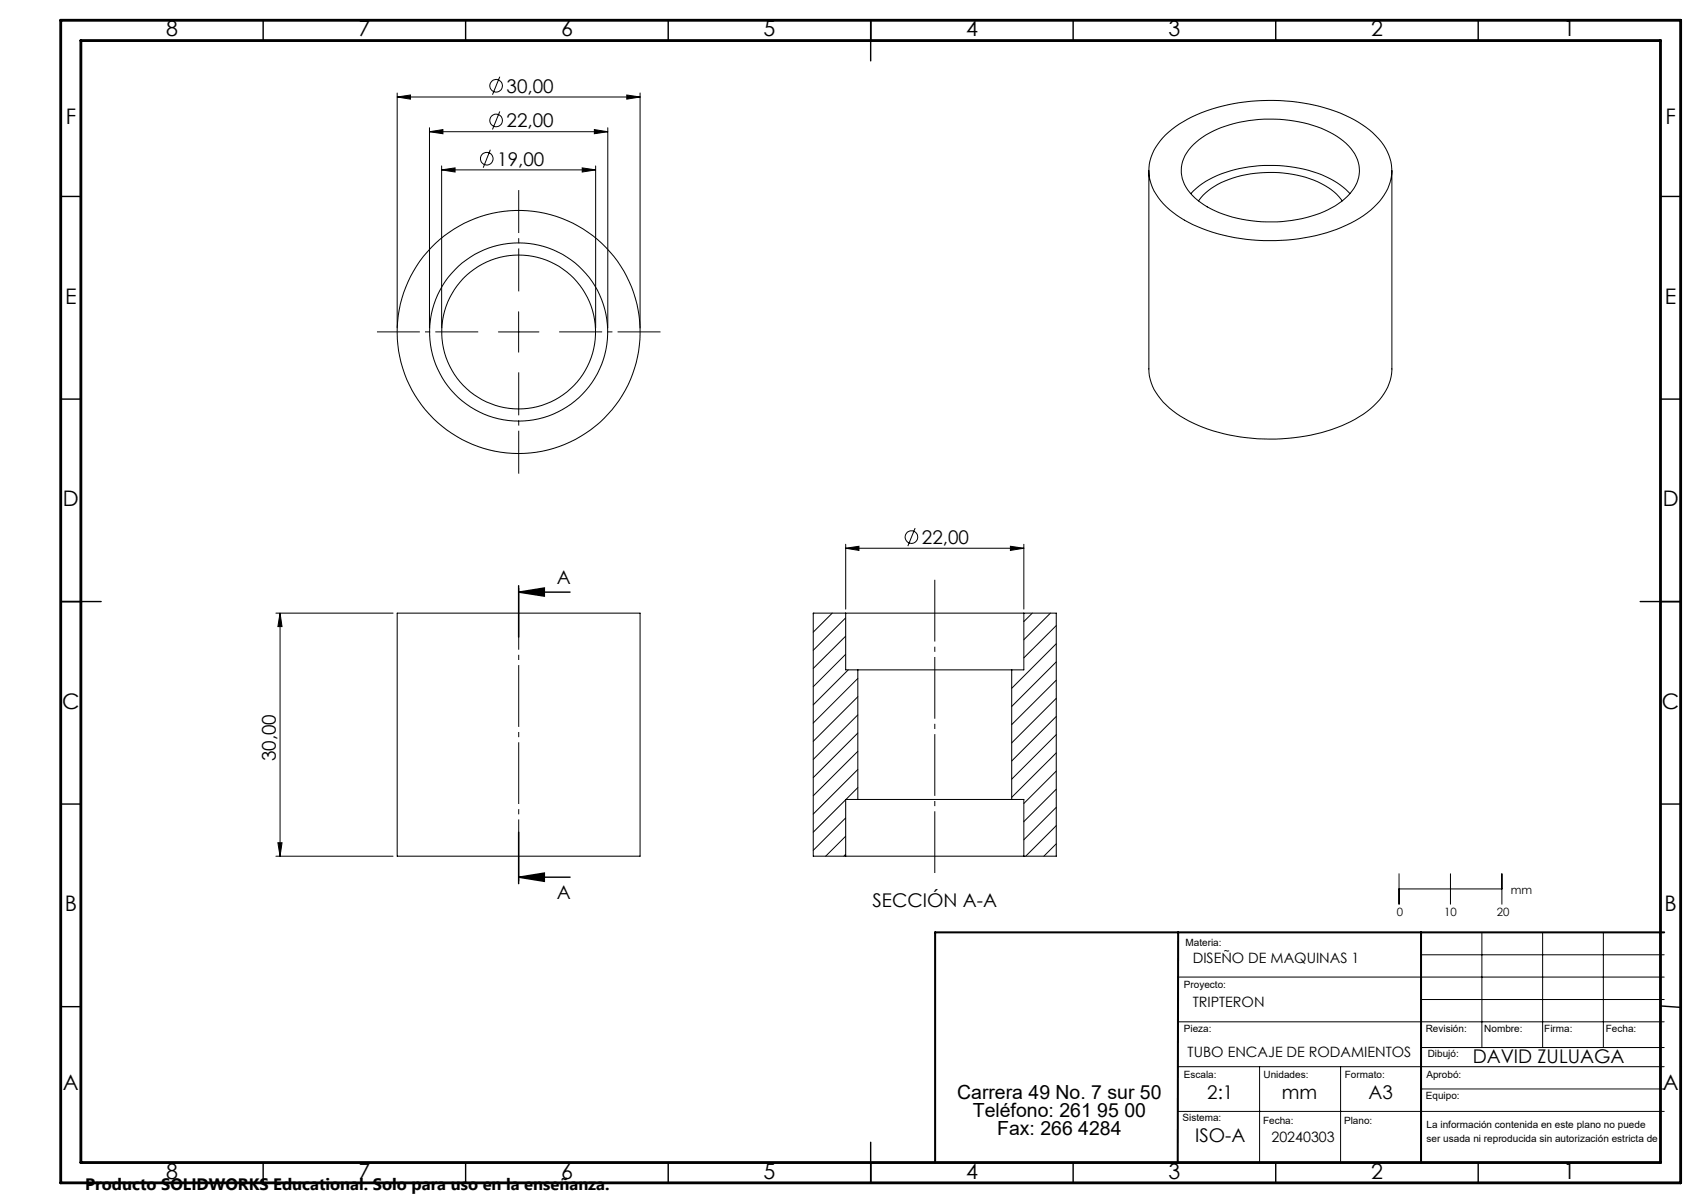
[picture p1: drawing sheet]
<svg xmlns="http://www.w3.org/2000/svg" width="420mm" height="297mm" viewBox="0 0 420 297" stroke-linecap="round" stroke-linejoin="round" font-family="sans-serif">
<g fill="none" stroke="#000" stroke-width=".25">
<path d="M123.4 18.9l-1.8 4.5M98.1 24l3.3-.5v1zM98.1 23v58M98.1 24h59.9M106 32.5l3.4-.5v1zM106 31.5v49.5M106 32.5h44.1M121.1 37l-1.8 4.4M123.4 27.5l-1.8 4.5M146.8 32l3.3 .5-3.3 .5zM150.1 31.5v49.5M154.8 23.5l3.2 .5-3.2 .5z"/>
<path d="M158 23v58M287.8 33.3a34.1 34.1 0 0 1 19.5-8.1 46.4 46.4 0 0 1 27.1 4.4 16.9 16.9 0 0 1 9 10.3 12 12 0 0 1-4.2 11.3 35.1 35.1 0 0 1-19.9 7.9 45.7 45.7 0 0 1-26.8-4.7 16.9 16.9 0 0 1-8.5-9.7 11.6 11.6 0 0 1 3.8-11.4zM294.7 35.7a25 25 0 0 1 14.9-6.1 32.9 32.9 0 0 1 20.5 4.1 10.6 10.6 0 0 1 5.6 8.6 10.3 10.3 0 0 1-5.2 8 32.1 32.1 0 0 1-21.5 4.2 23.7 23.7 0 0 1-15.2-6.9 8.2 8.2 0 0 1 .9-11.9zM109 41.9l3.4-.5v1.1zM109 41v40M109 41.9h38.1M143.8 41.4l3.3 .5-3.3 .6zM147.1 41v40M283.7 42.1v49a12.1 12.1 0 0 0 4.3 8.9 34.3 34.3 0 0 0 19.7 8.1 46.2 46.2 0 0 0 26.9-4.6 16.4 16.4 0 0 0 8.9-10.4l.2-1.7v-49.3M294 47.8a23.7 23.7 0 0 1 14.4-6.6 34.1 34.1 0 0 1 20.8 3.4l2.4 1.6 1.7 1.6M295.9 49.6a17.9 17.9 0 0 1 11.7-6.5 29.1 29.1 0 0 1 20.3 3.2l2.1 1.6 1.4 1.7M128.1 77v10"/>
<path d="M123 81.9h10.1M208.8 135.4l3.3-.5v1zM208.8 134.4v16M208.8 135.4h44M226 130.4l-1.8 4.4M249.5 134.9l3.3 .5-3.3 .5zM252.8 134.4v16M68.1 151.4h28.9M69.1 151.4l.5 3.3h-1zM69.1 151.4v60M98.1 151.4h59.9v60h-59.9zM201 151.4l-.2 .2"/>
<path d="M205.5 151.4l-4.7 4.7M208.8 151.4h44M208.8 151.4h-8v60h8M208.8 151.4v14h3M208.8 152.5l-8 8M208.8 157.1l-8 7.9M252.8 151.4h8v60h-8M252.8 151.4v14h-3M254.9 151.4l-2.1 2.1M259.4 151.4l-6.6 6.5M260.8 158.9l-11 11M260.8 154.4l-8 8"/>
<path d="M208.8 161.5l-8 8M209.4 165.4l-8.6 8.6M211.8 165.4h38M211.8 165.4v32M211.8 167.5l-11 11M211.8 172l-11 11M211.8 176.5l-11 11M249.8 165.4v32M249.9 165.4h-.1M260.8 163.4l-11 11M260.8 167.9l-11 11M260.8 172.4l-11 11"/>
<path d="M260.8 176.9l-11 11M208.8 197.4l-8 8.1M211.8 197.4h38M211.8 197.4h-3v14M211.8 181l-11 11M211.8 185.5l-11 11M211.8 190l-11 11M211.8 194.4l-2.9 3M249.8 197.4h3v14M260.8 181.4l-11 11M260.8 185.9l-11 10.9M260.8 190.4l-8 8"/>
<path d="M260.8 194.8l-8 8M260.8 199.3l-8 8M68.1 211.4h28.9M68.6 208.1h1l-.5 3.3zM208.8 211.4h44M208.8 201.9l-8 8M208.8 206.4l-4.9 5M208.8 210.9l-.4 .5M260.8 203.8l-7.5 7.6M260.8 208.3l-3.1 3.1M345.4 215.7v7.5M345.4 219.5h25.4"/>
<path d="M358.1 215.7v7.5M370.8 215.7v7.5M350.9 235.7h60M365.9 230.2v28.4M380.9 230.2v28.4M395.9 230.2v28.4M290.9 241.2h120M290.9 252.3h120M350.9 246.8h60M350.9 258.6h60M290.8 263.3h120.1M290.8 274.4h120.1"/>
<path d="M311 263.3v23.7M331 263.3v23.7M350.9 268.8h60"/>
<circle cx="120.2" cy="39.2" r="1.55"/>
<circle cx="122.5" cy="29.7" r="1.56"/>
<circle cx="122.5" cy="21.2" r="1.56"/>
<circle cx="128.1" cy="82" r="19"/>
<circle cx="128.1" cy="82" r="22"/>
<circle cx="128.1" cy="82" r="30"/>
<circle cx="225" cy="132.6" r="1.55"/>
</g>
<g fill="none" stroke="#000" stroke-width=".35">
<path d="M65 5v5M115 5v5M165 5v5M215 5v10M265 5v5M315 5v5M365 5v5M15 48.5h5M410 48.5h5M15 98.5h5M410 98.5h5M15 148.5h10"/>
<path d="M128.1 146.2l6.3-1v2zM128.1 146.2h12.7M128.1 144.6v12.7M405 148.5h10M15 198.5h5M410 198.5h5M128.1 216.6l6.3-1.1v2.1zM128.1 205.5v12.7M128.1 216.6h12.7M15 248.5h5M410 248.4l5 .3M65 287v5"/>
<path d="M115 287v5M165 287v5M215 282v10M265 287v5M315 287v5M365 287v5"/>
</g>
<path d="M128.1 71.9v-25M118.1 81.9h-25M128.1 91.9v25M138.1 81.9h25" fill="none" stroke="#000" stroke-width=".25" stroke-dasharray="15.2 1.3 1.3 1.3" stroke-dashoffset="4.6" stroke-linecap="butt"/>
<path d="M230.8 143.1v72.5" fill="none" stroke="#000" stroke-width=".25" stroke-dasharray="15.2 1.3 1.3 1.3" stroke-linecap="butt"/>
<path d="M128.1 144.2v74.4" fill="none" stroke="#000" stroke-width=".25" stroke-dasharray="15.2 1.3 1.3 1.3" stroke-dashoffset="-1" stroke-linecap="butt"/>
<path d="M290.9 230.2l-.1 56.8M350.9 230.2v56.8M410.9 230.2h-180v56.8" fill="none" stroke="#000" stroke-width=".5"/>
<path d="M15 5h400v287h-400zM20 10h390v277h-390z" fill="none" stroke="#000" stroke-width=".7"/>
<g fill="#000">
<path d="M98.1 24l3.3-.5v1zM154.8 23.5l3.2 .5-3.2 .5zM106 32.5l3.4-.5v1zM146.8 32l3.3 .5-3.3 .5zM109 41.9l3.4-.5v1.1zM143.8 41.4l3.3 .5-3.3 .6z"/>
<path d="M249.5 134.9l3.3 .5-3.3 .5zM208.8 135.4l3.3-.5v1z"/>
<path d="M69.1 151.4l.5 3.3h-1zM68.6 208.1h1l-.5 3.3z"/>
<path d="M128.1 146.2l6.3-1v2zM128.1 216.6l6.3-1.1v2.1z"/>
</g>
<g font-size="5.3">
<text x="41" y="9">8</text>
<text x="88.5" y="9">7</text>
<text x="138.5" y="9">6</text>
<text x="188.5" y="9">5</text>
<text x="238.5" y="9">4</text>
<text x="288.5" y="9">3</text>
<text x="338.5" y="9">2</text>
<text x="386" y="9">1</text>
<text x="16.2" y="30.7">F</text>
<text x="411.2" y="30.7">F</text>
<text x="16.1" y="75">E</text>
<text x="411.1" y="75">E</text>
<text x="15.5" y="125">D</text>
<text x="410.5" y="125">D</text>
<text x="15.4" y="175">C</text>
<text x="410.4" y="175">C</text>
<text x="16" y="225">B</text>
<text x="411" y="225">B</text>
<text x="15.5" y="269.2">A</text>
<text x="410.5" y="269.2">A</text>
<text x="41" y="291">8</text>
<text x="88.5" y="291">7</text>
<text x="138.5" y="291">6</text>
<text x="188.5" y="291">5</text>
<text x="238.5" y="291">4</text>
<text x="288.5" y="291">3</text>
<text x="338.5" y="291">2</text>
<text x="386" y="291">1</text>
</g>
<g font-size="4.8">
<text x="236.3" y="271.3">Carrera 49 No. 7 sur 50</text>
<text x="240.2" y="275.8">Teléfono: 261 95 00</text>
<text x="246.2" y="280.3">Fax: 266 4284</text>
</g>
<g font-size="4.7">
<text x="125.1" y="22.9">30,00</text>
<text x="125.1" y="31.4">22,00</text>
<text x="122.8" y="40.9">19,00</text>
<text x="227.6" y="134.3">22,00</text>
<text x="137.5" y="144.2">A</text>
<text x="68.1" y="187.9" transform="rotate(-90 68.1 187.9)">30,00</text>
<text x="137.5" y="221.9">A</text>
<text x="215.5" y="223.8">SECCIÓN A-A</text>
<text x="363.6" y="262.5">DAVID ZULUAGA</text>
<text x="298.1" y="271.4">2:1</text>
<text x="316.5" y="271.4">mm</text>
<text x="337.9" y="271.4">A3</text>
<text x="295.1" y="281.9">ISO-A</text>
</g>
<text font-size="4.1" x="21" y="293.7">Producto SOLIDWORKS Educational. Solo para uso en la enseñanza.</text>
<g font-size="3.5">
<text x="294.5" y="237.6">DISEÑO DE MAQUINAS 1</text>
<text x="294.5" y="248.7">TRIPTERON</text>
<text x="293.2" y="261">TUBO ENCAJE DE RODAMIENTOS</text>
<text x="313.9" y="281.9">20240303</text>
</g>
<g font-size="2.8">
<text x="373.1" y="220.7">mm</text>
<text x="344.9" y="226.3">0</text>
<text x="356.6" y="226.3">10</text>
<text x="369.6" y="226.3">20</text>
</g>
<g font-size="2.5">
<text x="292.7" y="233.6">Materia:</text>
<text x="292.3" y="244">Proyecto:</text>
<text x="292.3" y="254.9">Pieza:</text>
<text x="352" y="254.9">Revisión:</text>
<text x="366.5" y="254.9">Nombre:</text>
<text x="381.3" y="254.9">Firma:</text>
<text x="396.5" y="254.9">Fecha:</text>
<text x="352.5" y="260.9">Dibujó:</text>
<text x="292.3" y="266.2">Escala:</text>
<text x="312" y="266.2">Unidades:</text>
<text x="332" y="266.2">Formato:</text>
<text x="352.2" y="266.2">Aprobó:</text>
<text x="352" y="271.3">Equipo:</text>
<text x="292" y="276.8">Sistema:</text>
<text x="311.9" y="277.4">Fecha:</text>
<text x="331.9" y="277.4">Plano:</text>
<text x="352.3" y="278.5">La información contenida en este plano no puede</text>
<text x="352.3" y="282">ser usada ni reproducida sin autorización estricta de</text>
</g>
</svg>
